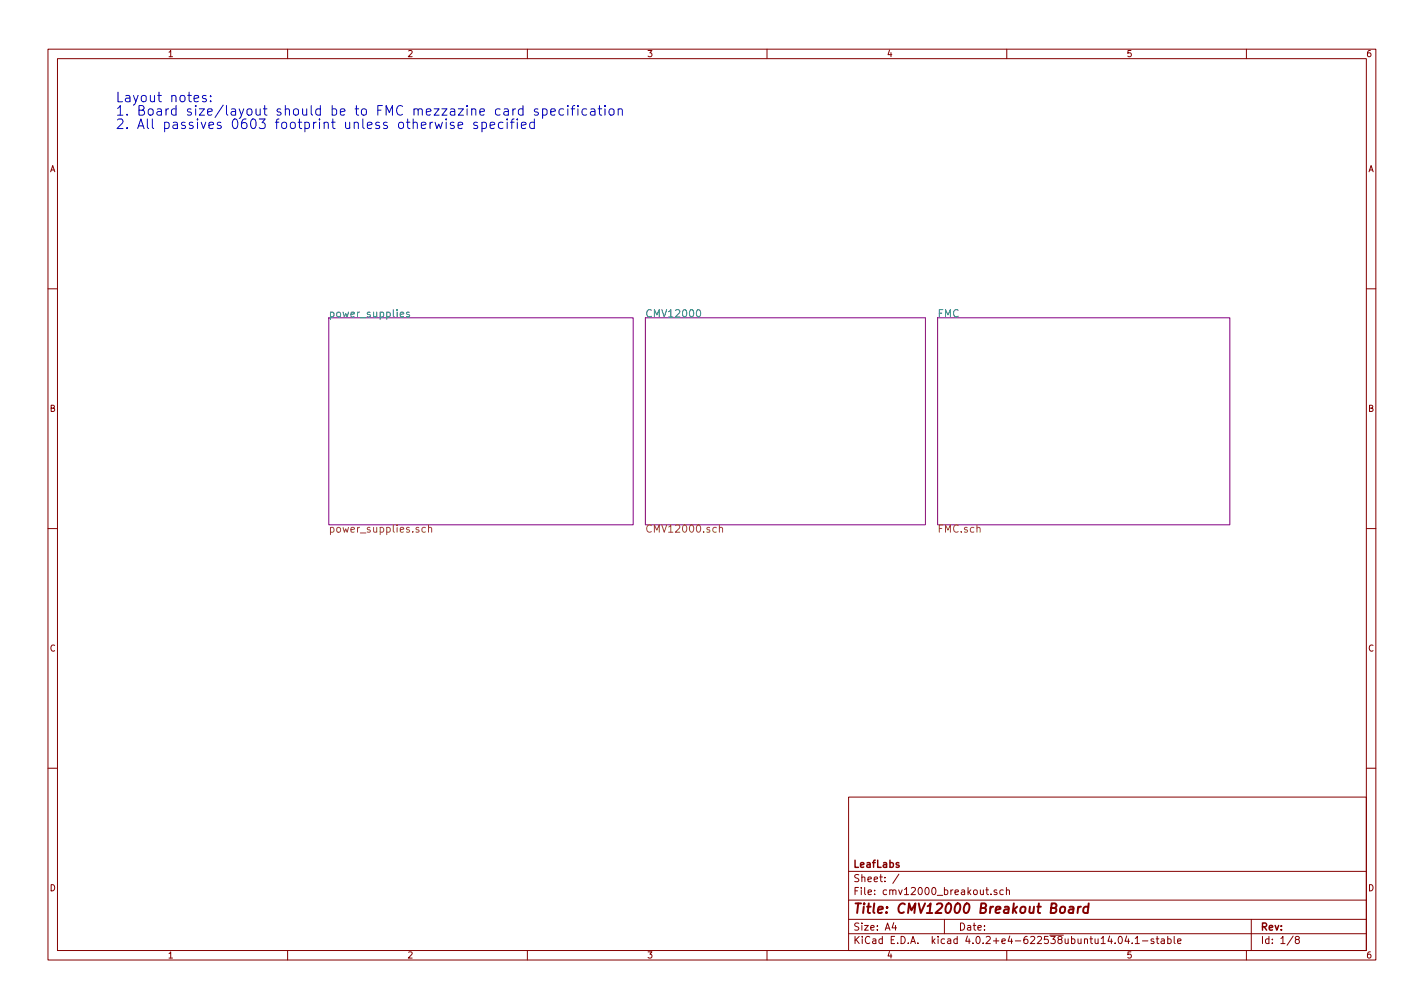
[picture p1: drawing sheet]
<svg xmlns="http://www.w3.org/2000/svg" width="297mm" height="210mm" viewBox="0 0 297 210" stroke-linecap="round" stroke-linejoin="round" font-family="sans-serif">
<g fill="none" stroke="#840000" stroke-width=".21">
<path d="M10 10.3h277v189.9h-277zM12 12.2h273v186.1h-273zM60 10.3v1.9M110 10.3v1.9M160 10.3v1.9M210 10.3v1.9M260 10.3v1.9M10 60.2h2M285 60.2h2M10 110.3h2M285 110.3h2M10 160.2h2"/>
<path d="M177 166.3h108v32h-108zM285 160.2h2M60 198.3v1.9M110 198.3v1.9M160 198.3v1.9M177 194.8h108M177 191.8h108M177 187.8h108M177 181.8h108M186.4 192.5l-.3 1h.9M186.8 193v1M187.5 182.3l-1.3 2"/>
<path d="M197 191.8v3M205.6 185.6h.6M205.8 185.1v1.3l.4 .2M206.7 186.5v.1M207.9 185.7l-.3-.1-.3 .2 .1 .2 .5 .2v.3h-.6M209.3 185.7l-.5-.1-.2 .3v.6l.2 .1 .5-.1M209.9 185.7l.2-.1 .4 .1 .1 .9M209.9 185.1v1.5M210 198.3v1.9M233.4 195.5l.2-.2a.8 .8 0 0 1 .5 .8 .8 .8 0 0 1-.5 .7l-.4-.5zM235 195.2l-.3 1.1h.9M235.4 195.8v1"/>
<path d="M236.2 196.7v.1M236.8 195.8l.4-.5v1.5M236.8 196.8h.9M238.3 196.3h1.1M240.7 195.9l-.4-.1-.2 .2 .1 .3 .5 .1v.3h-.6M241.2 195.8h.5M241.4 195.3v1.3l.3 .2M242.2 195.9h.6l.1 .9M242.9 196.2l-.5 .1-.2 .2 .2 .3 .5-.1M243.6 195.9l.4-.1 .3 .3-.1 .6h-.6M243.6 195.3v1.5M244.9 195.3v1.3l.2 .2"/>
<path d="M245.6 196.3l.8-.1-.1-.3-.4-.1-.3 .2 .1 .7h.6M260 198.3v1.9M261 191.8v6.5M269.7 195.2l-1.2 2M270.5 196l-.3-.3 .1-.2 .2-.2 .4 .1 .1 .2v.2l-.5 .2-.3 .3 .1 .4 .2 .1h.3l.2-.3v-.2l-.2-.3"/>
</g>
<path d="M223.1 189.2h.8l-.1 1.2M223.9 189.6l-.7 .1a.4 .4 0 0 0-.3 .3 .4 .4 0 0 0 .2 .4l.7-.1M224.9 189.1l-.1 1.3M225.5 189.1l-.4 .1-.2 .3M227 189.2l-.2-.1a.67 .67 0 0 0-.8 .4v.8l.3 .1 .6-.1M227.1 188.4l-.2 2" fill="none" stroke="#840000" stroke-width=".41"/>
<path d="M68.6 66.3h63.5v43.2h-63.5zM134.6 66.3h58.4v43.2h-58.4zM195.6 66.3h60.9v43.2h-60.9z" fill="none" stroke="#840084" stroke-width=".21"/>
<path d="M83.5 65.6l.7-.1v-.3l-.5-.1-.2 .2 .1 .7h.6M85.4 65.2l-.4-.1-.2 .2 .1 .2 .5 .2v.3h-.6M145.4 64.7l.2-.1a.81 .81 0 0 1 .6 .7 .81 .81 0 0 1-.6 .8l-.2-.1-.1-.5z" fill="none" stroke="#008484" stroke-width=".21"/>
<path d="M88.7 110.1l-.4-.1-.3 .3 .2 .6h.5M89.4 110.2l.1-.1a.36 .36 0 0 1 .5 .1v.8M89.4 109.5v1.5M150.1 110.2v-.1a.36 .36 0 0 1 .6 .1v.8M150.1 109.5v1.5" fill="none" stroke="#848400" stroke-width=".21"/>
<g fill="none" stroke="#0000c2" stroke-width=".21">
<path d="M43 20l-.5-.1-.3 .3 .1 .3 .7 .2v.4h-.8M43.9 20v.2M43.9 21.1v.1M94.7 25.6l-.5-.1-.3 .3 .1 .3 .7 .2v.4h-.8M95.6 26.2l.9-.2-.1-.4-.6-.1-.2 .3 .1 .9h.7M99.6 25.6l-.5-.1-.3 .3 .1 .3 .7 .2v.4h-.8M100.5 25.6l.6-.1 .3 .2v.9a.67 .67 0 0 1-.9 .1M100.5 25.5v2M102.2 26.2l1-.2-.1-.4-.6-.1-.3 .3 .1 .9h.8M104.9 25.6a.68 .68 0 0 0-.8 .1v.9l.2 .2 .6-.1M105.8 25.5v1.3M107.2 24.8l-.3 .1-.1 .2v1.7"/>
<path d="M107.9 25.5v1.3M108.8 26.2l.9-.2-.1-.4-.6-.1-.2 .3 .1 .9h.7M109.1 22.8a.68 .68 0 0 0-.9 .1v.9l.3 .2 .6-.1M109.1 22v2M111.5 25.6a.68 .68 0 0 0-.9 .1v.9l.3 .2 .6-.1M111.5 24.8v2M112.2 22.8l-.5-.1-.2 .3 .1 .3 .6 .2v.4h-.7M113.2 22.8l.5-.1 .3 .2v.9a.67 .67 0 0 1-.8 .1M113.2 22.7v2M114.9 23.4l.9-.2-.1-.4-.5-.1-.3 .3 .1 .9h.7M117.6 22.8a.68 .68 0 0 0-.9 .1v.9l.3 .2 .6-.1M118.4 22v.2"/>
<path d="M118.4 22.7v1.3M119.1 22.7h.8M119.9 22l-.4 .1-.1 .2v1.7M120.5 22v.2M120.5 22.7v1.3M122.4 22.8a.68 .68 0 0 0-.9 .1v.9l.3 .2 .6-.1M123.2 22.8h.8l.1 1.2M124.1 23.2l-.7 .1a.39 .39 0 0 0-.3 .3 .39 .39 0 0 0 .3 .4l.7-.1M124.8 22.7h.7M125 22v1.7l.5 .3M126.2 22v.2M126.2 22.7v1.3"/>
<path d="M127.3 22.8l.1-.1a.49 .49 0 0 1 .7 .4v.5a.54 .54 0 0 1-.5 .4 .54 .54 0 0 1-.5-.4v-.5zM129 22.9l.1-.1a.5 .5 0 0 1 .7 .2v1M129 22.7v1.3"/>
</g>
<g font-size="2.8" fill="#0000c2">
<text x="24.1" y="21.3">Layout notes:</text>
<text x="24.1" y="24.1">1. Board size/layout should be to FMC mezzazine card specification</text>
<text x="24.1" y="26.9">2. All passives 0603 footprint unless otherwise specified</text>
</g>
<text font-size="2.8" fill="#840000" x="178" y="190.5">Title: CMV12000 Breakout Board</text>
<g font-size="2.1" fill="#008484">
<text x="68.6" y="66.2">power_supplies</text>
<text x="134.6" y="66.2">CMV12000</text>
<text x="195.6" y="66.2">FMC</text>
</g>
<g font-size="2.1" fill="#848400">
<text x="68.6" y="111.1">power_supplies.sch</text>
<text x="134.6" y="111.1">CMV12000.sch</text>
<text x="195.6" y="111.1">FMC.sch</text>
</g>
<g font-size="2.1" fill="#840000">
<text x="178" y="184">Sheet: /</text>
<text x="178" y="181">LeafLabs</text>
<text x="178" y="186.7">File: cmv12000_breakout.sch</text>
<text x="178" y="196.9">KiCad E.D.A. kicad 4.0.2+e4-622538ubuntu14.04.1-stable</text>
<text x="178" y="194.1">Size: A4</text>
<text x="200" y="194.1">Date:</text>
<text x="263" y="194.1">Rev:</text>
<text x="263" y="196.9">Id: 1/8</text>
</g>
<g font-size="1.8" fill="#840000">
<text x="35" y="11.9">1</text>
<text x="85" y="11.9">2</text>
<text x="135" y="11.9">3</text>
<text x="185" y="11.9">4</text>
<text x="235" y="11.9">5</text>
<text x="285" y="11.9">6</text>
<text x="10.4" y="35.9">A</text>
<text x="285.4" y="35.9">A</text>
<text x="10.4" y="85.9">B</text>
<text x="285.4" y="85.9">B</text>
<text x="10.4" y="135.9">C</text>
<text x="285.4" y="135.9">C</text>
<text x="10.4" y="185.9">D</text>
<text x="285.4" y="185.9">D</text>
<text x="35" y="199.9">1</text>
<text x="85" y="199.9">2</text>
<text x="135" y="199.9">3</text>
<text x="185" y="199.9">4</text>
<text x="235" y="199.9">5</text>
<text x="285" y="199.9">6</text>
</g>
</svg>
